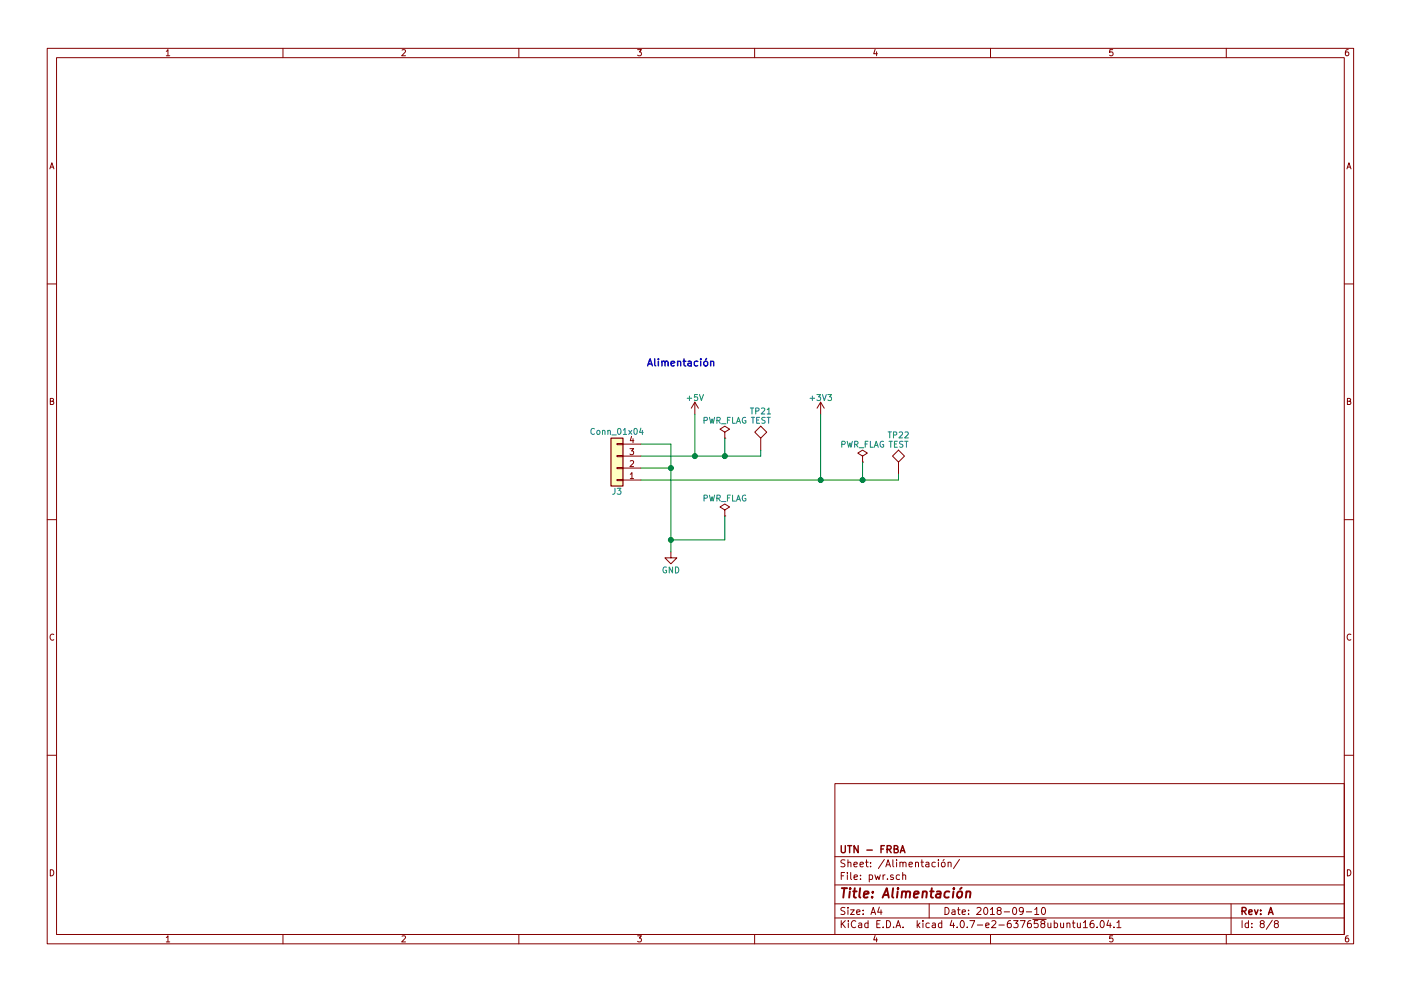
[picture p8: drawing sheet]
EESchema Schematic File Version 2
LIBS:power
LIBS:device
LIBS:switches
LIBS:relays
LIBS:motors
LIBS:transistors
LIBS:conn
LIBS:linear
LIBS:regul
LIBS:74xx
LIBS:cmos4000
LIBS:adc-dac
LIBS:memory
LIBS:xilinx
LIBS:microcontrollers
LIBS:dsp
LIBS:microchip
LIBS:analog_switches
LIBS:motorola
LIBS:texas
LIBS:intel
LIBS:audio
LIBS:interface
LIBS:digital-audio
LIBS:philips
LIBS:display
LIBS:cypress
LIBS:siliconi
LIBS:opto
LIBS:atmel
LIBS:contrib
LIBS:valves
LIBS:dk_RF-Transceiver-Modules
LIBS:acc_mpu6050_gy521_board
LIBS:lpcxpresso_lpc1769_revb
LIBS:gps_em506
LIBS:acc_mpu9250_board
LIBS:pbase-cache
EELAYER 25 0
EELAYER END
$Descr A4 11693 8268
encoding utf-8
Sheet 8 8
Title "Alimentación"
Date "2018-09-10"
Rev "A"
Comp "UTN - FRBA"
Comment1 ""
Comment2 ""
Comment3 ""
Comment4 ""
$EndDescr
Text Notes 5400 3050 0    60   ~ 12
Alimentación\n
$Comp
L Conn_01x04 J3
U 1 1
P 5150 3900
F 0 "J3" H 5150 4100 50  0000 C CNN
F 1 "Conn_01x04" H 5150 3600 50  0000 C CNN
F 2 "" H 5150 3900 50  0001 C CNN
F 3 "" H 5150 3900 50  0001 C CNN
	1    5150 3900
	-1   0    0    1   
$EndComp
$Comp
L GND #PWR22
U 1 1
P 5600 4600
F 0 "#PWR22" H 5600 4350 50  0001 C CNN
F 1 "GND" H 5600 4450 50  0000 C CNN
F 2 "" H 5600 4600 50  0001 C CNN
F 3 "" H 5600 4600 50  0001 C CNN
	1    5600 4600
	1    0    0    -1  
$EndComp
$Comp
L +5V #PWR23
U 1 1
P 5800 3450
F 0 "#PWR23" H 5800 3300 50  0001 C CNN
F 1 "+5V" H 5800 3590 50  0000 C CNN
F 2 "" H 5800 3450 50  0001 C CNN
F 3 "" H 5800 3450 50  0001 C CNN
	1    5800 3450
	1    0    0    -1  
$EndComp
$Comp
L +3V3 #PWR24
U 1 1
P 6850 3450
F 0 "#PWR24" H 6850 3300 50  0001 C CNN
F 1 "+3V3" H 6850 3590 50  0000 C CNN
F 2 "" H 6850 3450 50  0001 C CNN
F 3 "" H 6850 3450 50  0001 C CNN
	1    6850 3450
	1    0    0    -1  
$EndComp
$Comp
L PWR_FLAG #FLG1
U 1 1
P 6050 3650
F 0 "#FLG1" H 6050 3725 50  0001 C CNN
F 1 "PWR_FLAG" H 6050 3800 50  0000 C CNN
F 2 "" H 6050 3650 50  0001 C CNN
F 3 "" H 6050 3650 50  0001 C CNN
	1    6050 3650
	1    0    0    -1  
$EndComp
$Comp
L PWR_FLAG #FLG3
U 1 1
P 7200 3850
F 0 "#FLG3" H 7200 3925 50  0001 C CNN
F 1 "PWR_FLAG" H 7200 4000 50  0000 C CNN
F 2 "" H 7200 3850 50  0001 C CNN
F 3 "" H 7200 3850 50  0001 C CNN
	1    7200 3850
	1    0    0    -1  
$EndComp
$Comp
L PWR_FLAG #FLG2
U 1 1
P 6050 4300
F 0 "#FLG2" H 6050 4375 50  0001 C CNN
F 1 "PWR_FLAG" H 6050 4450 50  0000 C CNN
F 2 "" H 6050 4300 50  0001 C CNN
F 3 "" H 6050 4300 50  0001 C CNN
	1    6050 4300
	1    0    0    -1  
$EndComp
Wire Wire Line
	6850 3450 6850 4000
Wire Wire Line
	5800 3800 5800 3450
Wire Wire Line
	6050 3800 6050 3650
Wire Wire Line
	7200 4000 7200 3850
Wire Wire Line
	6050 4500 6050 4300
Wire Wire Line
	5350 3700 5600 3700
Wire Wire Line
	5600 3700 5600 4600
Wire Wire Line
	5350 3900 5600 3900
Connection ~ 5600 3900
Connection ~ 5600 4500
Wire Wire Line
	5350 3800 6350 3800
Connection ~ 5800 3800
Wire Wire Line
	5350 4000 7500 4000
Connection ~ 6850 4000
$Comp
L TEST TP21
U 1 1
P 6350 3750
F 0 "TP21" H 6350 4050 50  0000 C BNN
F 1 "TEST" H 6350 4000 50  0000 C CNN
F 2 "" H 6350 3750 50  0001 C CNN
F 3 "" H 6350 3750 50  0001 C CNN
	1    6350 3750
	1    0    0    -1  
$EndComp
$Comp
L TEST TP22
U 1 1
P 7500 3950
F 0 "TP22" H 7500 4250 50  0000 C BNN
F 1 "TEST" H 7500 4200 50  0000 C CNN
F 2 "" H 7500 3950 50  0001 C CNN
F 3 "" H 7500 3950 50  0001 C CNN
	1    7500 3950
	1    0    0    -1  
$EndComp
Wire Wire Line
	7500 4000 7500 3950
Connection ~ 7200 4000
Wire Wire Line
	6350 3800 6350 3750
Connection ~ 6050 3800
Wire Wire Line
	6050 4500 5600 4500
$EndSCHEMATC
